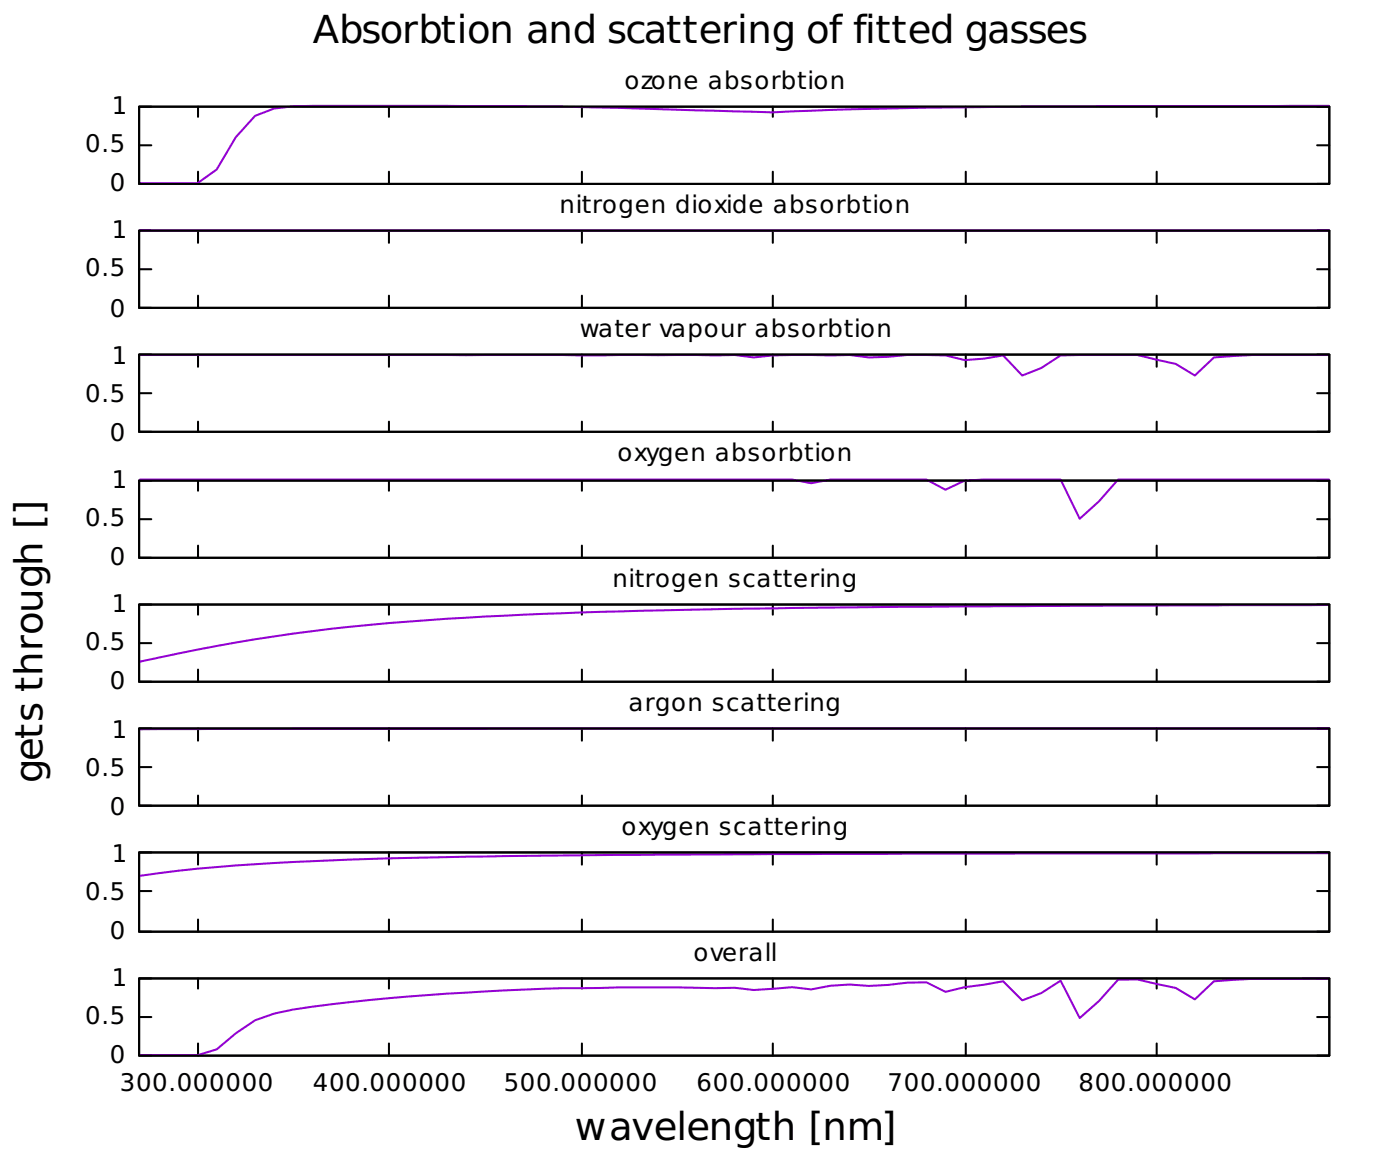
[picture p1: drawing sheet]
<svg xmlns="http://www.w3.org/2000/svg" width="243mm" height="204mm" viewBox="0 0 243 204" stroke-linecap="round" stroke-linejoin="round" font-family="sans-serif">
<g fill="none" stroke="#000" stroke-width=".35">
<path d="M24.2 18.5h206.6v13.4h-206.6zM24.2 18.5h2.1M34.4 18.5v1.8M67.5 18.5v1.8M101 18.5v1.8M134.2 18.5v1.8M167.7 18.5v1.8M200.8 18.5v1.8M228.7 18.5h2.1M24.2 31.9h2.1M24.2 25.2h2.1M34.4 29.8v2.1"/>
<path d="M67.5 29.8v2.1M101 29.8v2.1M134.2 29.8v2.1M167.7 29.8v2.1M200.8 29.8v2.1M228.7 31.9h2.1M228.7 25.2h2.1M24.2 40h206.6v13.4h-206.6zM24.2 53.4h2.1M24.2 46.7h2.1M24.2 40h2.1M34.4 40v2.1"/>
<path d="M34.4 51.3v2.1M67.5 40v2.1M67.5 51.3v2.1M101 40v2.1M101 51.3v2.1M134.2 40v2.1M134.2 51.3v2.1M167.7 40v2.1M167.7 51.3v2.1M200.8 40v2.1M200.8 51.3v2.1M228.7 53.4h2.1"/>
<path d="M228.7 46.7h2.1M228.7 40h2.1M24.2 61.5h206.6v13.4h-206.6zM24.2 74.9h2.1M24.2 68.2h2.1M24.2 61.5h2.1M34.4 61.5v2.1M34.4 73.2v1.7M67.5 61.5v2.1M67.5 73.2v1.7M101 61.5v2.1M101 73.2v1.7"/>
<path d="M134.2 61.5v2.1M134.2 73.2v1.7M167.7 61.5v2.1M167.7 73.2v1.7M200.8 61.5v2.1M200.8 73.2v1.7M228.7 74.9h2.1M228.7 68.2h2.1M228.7 61.5h2.1M24.2 83.4h206.6v13.4h-206.6zM24.2 96.8h2.1M24.2 90.1h2.1"/>
<path d="M24.2 83.4h2.1M34.4 83.4v1.8M34.4 94.7v2.1M67.5 83.4v1.8M67.5 94.7v2.1M101 83.4v1.8M101 94.7v2.1M134.2 83.4v1.8M134.2 94.7v2.1M167.7 83.4v1.8M167.7 94.7v2.1M200.8 83.4v1.8"/>
<path d="M200.8 94.7v2.1M228.7 96.8h2.1M228.7 90.1h2.1M228.7 83.4h2.1M24.2 104.9h206.6v13.4h-206.6zM24.2 118.3h2.1M24.2 111.6h2.1M24.2 104.9h2.1M34.4 104.9v1.8M34.4 116.2v2.1M67.5 104.9v1.8M67.5 116.2v2.1"/>
<path d="M101 104.9v1.8M101 116.2v2.1M134.2 104.9v1.8M134.2 116.2v2.1M167.7 104.9v1.8M167.7 116.2v2.1M200.8 104.9v1.8M200.8 116.2v2.1M228.7 118.3h2.1M228.7 111.6h2.1M228.7 104.9h2.1M24.2 126.4h206.6v13.4h-206.6z"/>
<path d="M24.2 139.8h2.1M24.2 133.1h2.1M24.2 126.4h2.1M34.4 126.4v2.1M34.4 138.1v1.7M67.5 126.4v2.1M67.5 138.1v1.7M101 126.4v2.1M101 138.1v1.7M134.2 126.4v2.1M134.2 138.1v1.7M167.7 126.4v2.1"/>
<path d="M167.7 138.1v1.7M200.8 126.4v2.1M200.8 138.1v1.7M228.7 139.8h2.1M228.7 133.1h2.1M228.7 126.4h2.1M24.2 147.9h206.6v13.8h-206.6zM24.2 154.6h2.1M24.2 147.9h2.1M34.4 147.9v2.1M34.4 159.6v2.1M67.5 147.9v2.1"/>
<path d="M67.5 159.6v2.1M101 147.9v2.1M101 159.6v2.1M134.2 147.9v2.1M134.2 159.6v2.1M167.7 147.9v2.1M167.7 159.6v2.1M200.8 147.9v2.1M200.8 159.6v2.1M228.7 154.6h2.1M228.7 147.9h2.1M24.2 169.8h206.6v13.4h-206.6z"/>
<path d="M24.2 161.7h2.1M24.2 176.5h2.1M24.2 169.8h2.1M34.4 169.8v1.8M67.5 169.8v1.8M101 169.8v1.8M134.2 169.8v1.8M167.7 169.8v1.8M200.8 169.8v1.8M228.7 161.7h2.1M228.7 176.5h2.1M228.7 169.8h2.1"/>
<path d="M24.2 183.2h2.1M34.4 181.1v2.1M67.5 181.1v2.1M101 181.1v2.1M134.2 181.1v2.1M167.7 181.1v2.1M200.8 181.1v2.1M228.7 183.2h2.1"/>
</g>
<path d="M230.8 18.4h-26.7a1965.1 1965.1 0 0 0-66.6 .9l-3.3 .2-3.3-.1a1677.9 1677.9 0 0 0-80-1l-3.3 .4-3.3 1.3-3.4 3.7-3.3 5.6-3.3 2.4h-10M24.3 40h206.5M24.3 61.6h103.2l3.4 .4a90.2 90.2 0 0 1 13.3-.3l3.3-.1 3.4 .4 3.3-.1 3.3-.3 6.6 .1 3.4 .8 3.3-.3 3.4-.5 3.3 3.5 3.3-1.3 3.3-2.2 13.4-.1 6.6 1.6 3.3 2 3.4-3.2a131.7 131.7 0 0 1 16.6-.4h3.4M24.3 83.2h113.2l3.3 .7 3.4-.7h16.6l3.3 1.8 3.4-1.6 3.3-.2h13.3l3.4 6.8 3.3-3 3.3-3.8h36.7M230.8 105l-76.6 .3a1846.4 1846.4 0 0 0-70 1.7 345.4 345.4 0 0 0-49.9 5.7l-10 2.1M230.8 126.4h-143.2l-63.3 .2M230.8 148.1h-73.3l-40 .2a1750.6 1750.6 0 0 0-66.6 1.3 284.2 284.2 0 0 0-26.6 2.4M230.8 169.8l-6.7 .1a105.2 105.2 0 0 0-13.3 .4l-3.4 3.1-3.3-2-6.6-1.4h-3.4l-3.3 3.7-3.3 3-3.4-6.5-3.3 2.1-3.3 1.3-3.3-3.3-6.7 1-3.4 .8-3.3-1.6h-3.3l-3.3 .4-3.3 .2-3.4-.3-3.3 .3-3.4 .6-3.3-.4-6.6 .5-3.4-.4-3.3 .1a555.1 555.1 0 0 0-49.9 1.2l-13.4 1.2a118.5 118.5 0 0 0-13.3 2l-3.3 1.2-3.4 2.2-3.3 2.8-3.3 1h-10" fill="none" stroke="#9400d3" stroke-width=".35"/>
<g font-size="6.7">
<text x="54.3" y="7.4">Absorbtion and scattering of fitted gasses</text>
<text x="7.4" y="135.9" transform="rotate(-90 7.4 135.9)">gets through []</text>
<text x="99.8" y="197.8">wavelength [nm]</text>
</g>
<g font-size="4.2">
<text x="108.4" y="15.5">ozone absorbtion</text>
<text x="19.4" y="19.7">1</text>
<text x="14.8" y="26.4">0.5</text>
<text x="19" y="33.1">0</text>
<text x="19.4" y="41.3">1</text>
<text x="97.1" y="37">nitrogen dioxide absorbtion</text>
<text x="14.8" y="48">0.5</text>
<text x="19" y="55">0</text>
<text x="100.7" y="58.5">water vapour absorbtion</text>
<text x="19.4" y="63.1">1</text>
<text x="14.8" y="69.8">0.5</text>
<text x="19" y="76.5">0</text>
<text x="107.2" y="80">oxygen absorbtion</text>
<text x="19.4" y="84.6">1</text>
<text x="14.8" y="91.3">0.5</text>
<text x="19" y="98">0</text>
<text x="106.3" y="101.9">nitrogen scattering</text>
<text x="19.4" y="106.1">1</text>
<text x="14.8" y="112.8">0.5</text>
<text x="19" y="119.5">0</text>
<text x="109.1" y="123.4">argon scattering</text>
<text x="19.4" y="128">1</text>
<text x="14.8" y="134.7">0.5</text>
<text x="19" y="141.4">0</text>
<text x="19.4" y="149.5">1</text>
<text x="107.9" y="144.9">oxygen scattering</text>
<text x="14.8" y="156.2">0.5</text>
<text x="19" y="162.9">0</text>
<text x="120.4" y="166.8">overall</text>
<text x="19.4" y="171">1</text>
<text x="14.8" y="177.7">0.5</text>
<text x="19" y="184.4">0</text>
<text x="20.8" y="189.4">300.000000</text>
<text x="54.3" y="189.4">400.000000</text>
<text x="87.5" y="189.4">500.000000</text>
<text x="121" y="189.4">600.000000</text>
<text x="154.1" y="189.4">700.000000</text>
<text x="187.2" y="189.4">800.000000</text>
</g>
</svg>
